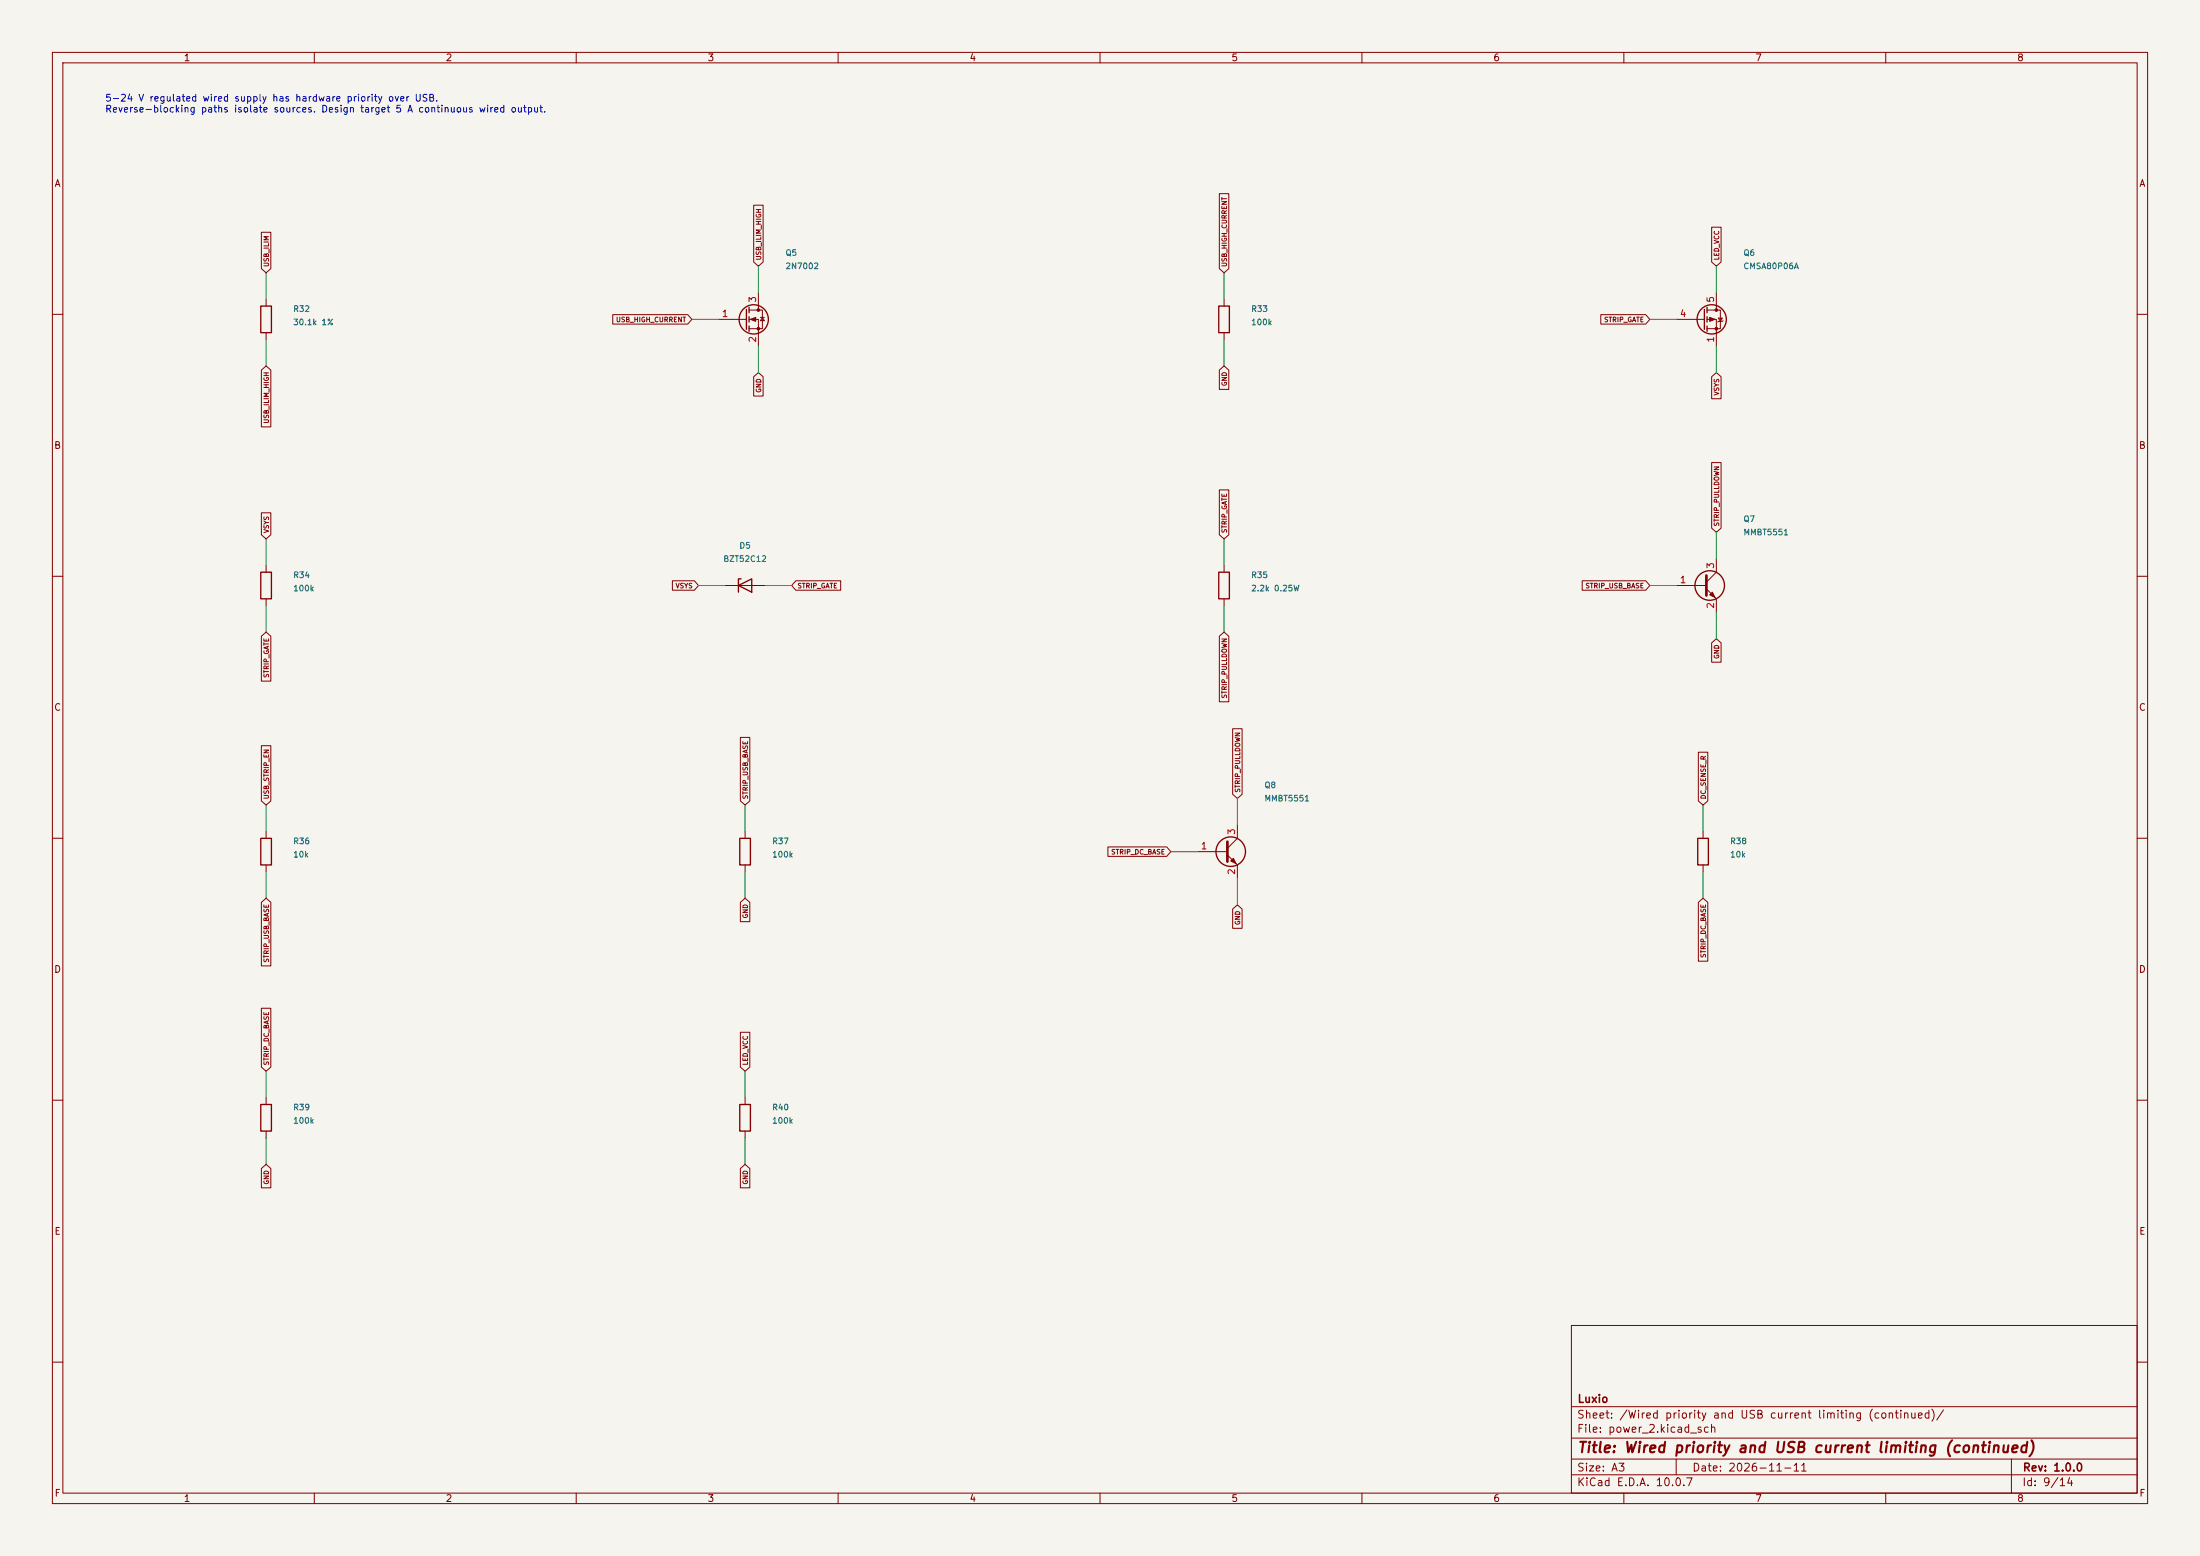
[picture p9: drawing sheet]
(kicad_sch (version 20250114) (generator "eeschema") (paper "A3")
(title_block (title "Wired priority and USB current limiting (continued)") (date "2026-11-11") (rev "1.0.0") (company "Luxio"))
(lib_symbols (symbol "Device:D_Zener" (pin_numbers (hide yes)) (pin_names (offset 1.016) (hide yes)) (exclude_from_sim no) (in_bom yes) (on_board yes) (in_pos_files yes) (duplicate_pin_numbers_are_jumpers no) (property "Reference" "D" (at 0 2.54 0) (show_name no) (do_not_autoplace no) (effects (font (size 1.27 1.27)))) (property "Value" "D_Zener" (at 0 -2.54 0) (show_name no) (do_not_autoplace no) (effects (font (size 1.27 1.27)))) (property "Footprint" "" (at 0 0 0) (show_name no) (do_not_autoplace no) (hide yes) (effects (font (size 1.27 1.27)))) (property "Datasheet" "" (at 0 0 0) (show_name no) (do_not_autoplace no) (hide yes) (effects (font (size 1.27 1.27)))) (property "Description" "Zener diode" (at 0 0 0) (show_name no) (do_not_autoplace no) (hide yes) (effects (font (size 1.27 1.27)))) (property "ki_keywords" "diode" (at 0 0 0) (show_name no) (do_not_autoplace no) (hide yes) (effects (font (size 1.27 1.27)))) (property "ki_fp_filters" "TO-???* *_Diode_* *SingleDiode* D_*" (at 0 0 0) (show_name no) (do_not_autoplace no) (hide yes) (effects (font (size 1.27 1.27)))) (symbol "D_Zener_0_1" (polyline (pts (xy -1.27 -1.27) (xy -1.27 1.27) (xy -0.762 1.27)) (stroke (width 0.254) (type default)) (fill (type none))) (polyline (pts (xy 1.27 0) (xy -1.27 0)) (stroke (width 0) (type default)) (fill (type none))) (polyline (pts (xy 1.27 -1.27) (xy 1.27 1.27) (xy -1.27 0) (xy 1.27 -1.27)) (stroke (width 0.254) (type default)) (fill (type none)))) (symbol "D_Zener_1_1" (pin passive line (at -3.81 0 0) (length 2.54) (name "K" (effects (font (size 1.27 1.27)))) (number "1" (effects (font (size 1.27 1.27))))) (pin passive line (at 3.81 0 180) (length 2.54) (name "A" (effects (font (size 1.27 1.27)))) (number "2" (effects (font (size 1.27 1.27)))))) (embedded_fonts no))
(symbol "Device:R" (pin_numbers (hide yes)) (pin_names (offset 0)) (exclude_from_sim no) (in_bom yes) (on_board yes) (in_pos_files yes) (duplicate_pin_numbers_are_jumpers no) (property "Reference" "R" (at 2.032 0 90) (show_name no) (do_not_autoplace no) (effects (font (size 1.27 1.27)))) (property "Value" "R" (at 0 0 90) (show_name no) (do_not_autoplace no) (effects (font (size 1.27 1.27)))) (property "Footprint" "" (at -1.778 0 90) (show_name no) (do_not_autoplace no) (hide yes) (effects (font (size 1.27 1.27)))) (property "Datasheet" "" (at 0 0 0) (show_name no) (do_not_autoplace no) (hide yes) (effects (font (size 1.27 1.27)))) (property "Description" "Resistor" (at 0 0 0) (show_name no) (do_not_autoplace no) (hide yes) (effects (font (size 1.27 1.27)))) (property "ki_keywords" "R res resistor" (at 0 0 0) (show_name no) (do_not_autoplace no) (hide yes) (effects (font (size 1.27 1.27)))) (property "ki_fp_filters" "R_*" (at 0 0 0) (show_name no) (do_not_autoplace no) (hide yes) (effects (font (size 1.27 1.27)))) (symbol "R_0_1" (rectangle (start -1.016 -2.54) (end 1.016 2.54) (stroke (width 0.254) (type default)) (fill (type none)))) (symbol "R_1_1" (pin passive line (at 0 3.81 270) (length 1.27) (name "" (effects (font (size 1.27 1.27)))) (number "1" (effects (font (size 1.27 1.27))))) (pin passive line (at 0 -3.81 90) (length 1.27) (name "" (effects (font (size 1.27 1.27)))) (number "2" (effects (font (size 1.27 1.27)))))) (embedded_fonts no))
(symbol "Transistor_BJT:MMBT5551L" (property "Reference" "Q" (at 5.08 1.905 0) (show_name no) (do_not_autoplace no) (effects (font (size 1.27 1.27)) (justify left))) (property "Value" "MMBT5551L" (at 5.08 0 0) (show_name no) (do_not_autoplace no) (effects (font (size 1.27 1.27)) (justify left))) (property "Footprint" "Package_TO_SOT_SMD:SOT-23" (at 5.08 -1.905 0) (show_name no) (do_not_autoplace no) (hide yes) (effects (font (size 1.27 1.27) (italic yes)) (justify left))) (property "Datasheet" "www.onsemi.com/pub/Collateral/MMBT5550LT1-D.PDF" (at 0 0 0) (show_name no) (do_not_autoplace no) (hide yes) (effects (font (size 1.27 1.27)) (justify left))) (property "Description" "0.6A Ic, 160V Vce, NPN Transistor, SOT-23" (at 0 0 0) (show_name no) (do_not_autoplace no) (hide yes) (effects (font (size 1.27 1.27)))) (property "ki_keywords" "NPN Transistor" (at 0 0 0) (show_name no) (do_not_autoplace no) (hide yes) (effects (font (size 1.27 1.27)))) (property "ki_fp_filters" "SOT?23*" (at 0 0 0) (show_name no) (do_not_autoplace no) (hide yes) (effects (font (size 1.27 1.27)))) (embedded_fonts no) (symbol "MMBT5551L_0_1" (polyline (pts (xy -2.54 0) (xy 0.635 0)) (stroke (width 0) (type default)) (fill (type none))) (polyline (pts (xy 0.635 1.905) (xy 0.635 -1.905)) (stroke (width 0.508) (type default)) (fill (type none))) (circle (center 1.27 0) (radius 2.8194) (stroke (width 0.254) (type default)) (fill (type none)))) (symbol "MMBT5551L_1_1" (polyline (pts (xy 0.635 0.635) (xy 2.54 2.54)) (stroke (width 0) (type default)) (fill (type none))) (polyline (pts (xy 0.635 -0.635) (xy 2.54 -2.54)) (stroke (width 0) (type default)) (fill (type none))) (polyline (pts (xy 1.27 -1.778) (xy 1.778 -1.27) (xy 2.286 -2.286) (xy 1.27 -1.778)) (stroke (width 0) (type default)) (fill (type outline))) (pin input line (at -5.08 0 0) (length 2.54) (name "B" (effects (font (size 1.27 1.27)))) (number "1" (effects (font (size 1.27 1.27))))) (pin passive line (at 2.54 -5.08 90) (length 2.54) (name "E" (effects (font (size 1.27 1.27)))) (number "2" (effects (font (size 1.27 1.27))))) (pin passive line (at 2.54 5.08 270) (length 2.54) (name "C" (effects (font (size 1.27 1.27)))) (number "3" (effects (font (size 1.27 1.27)))))) (pin_names (offset 0) (hide yes)))
(symbol "Transistor_FET:2N7002" (property "Reference" "Q" (at 5.08 1.905 0) (show_name no) (do_not_autoplace no) (effects (font (size 1.27 1.27)) (justify left))) (property "Value" "2N7002" (at 5.08 0 0) (show_name no) (do_not_autoplace no) (effects (font (size 1.27 1.27)) (justify left))) (property "Footprint" "Package_TO_SOT_SMD:SOT-23" (at 5.08 -1.905 0) (show_name no) (do_not_autoplace no) (hide yes) (effects (font (size 1.27 1.27) (italic yes)) (justify left))) (property "Datasheet" "https://www.onsemi.com/pub/Collateral/NDS7002A-D.PDF" (at 5.08 -3.81 0) (show_name no) (do_not_autoplace no) (hide yes) (effects (font (size 1.27 1.27)) (justify left))) (property "Description" "0.115A Id, 60V Vds, N-Channel MOSFET, SOT-23" (at 0 0 0) (show_name no) (do_not_autoplace no) (hide yes) (effects (font (size 1.27 1.27)))) (property "ki_keywords" "N-Channel Switching MOSFET" (at 0 0 0) (show_name no) (do_not_autoplace no) (hide yes) (effects (font (size 1.27 1.27)))) (property "ki_fp_filters" "SOT?23*" (at 0 0 0) (show_name no) (do_not_autoplace no) (hide yes) (effects (font (size 1.27 1.27)))) (embedded_fonts no) (symbol "2N7002_0_1" (polyline (pts (xy 0.254 1.905) (xy 0.254 -1.905)) (stroke (width 0.254) (type default)) (fill (type none))) (polyline (pts (xy 0.254 0) (xy -2.54 0)) (stroke (width 0) (type default)) (fill (type none))) (polyline (pts (xy 0.762 2.286) (xy 0.762 1.27)) (stroke (width 0.254) (type default)) (fill (type none))) (polyline (pts (xy 0.762 0.508) (xy 0.762 -0.508)) (stroke (width 0.254) (type default)) (fill (type none))) (polyline (pts (xy 0.762 -1.27) (xy 0.762 -2.286)) (stroke (width 0.254) (type default)) (fill (type none))) (polyline (pts (xy 0.762 -1.778) (xy 3.302 -1.778) (xy 3.302 1.778) (xy 0.762 1.778)) (stroke (width 0) (type default)) (fill (type none))) (polyline (pts (xy 1.016 0) (xy 2.032 0.381) (xy 2.032 -0.381) (xy 1.016 0)) (stroke (width 0) (type default)) (fill (type outline))) (circle (center 1.651 0) (radius 2.794) (stroke (width 0.254) (type default)) (fill (type none))) (polyline (pts (xy 2.54 2.54) (xy 2.54 1.778)) (stroke (width 0) (type default)) (fill (type none))) (circle (center 2.54 1.778) (radius 0.254) (stroke (width 0) (type default)) (fill (type outline))) (circle (center 2.54 -1.778) (radius 0.254) (stroke (width 0) (type default)) (fill (type outline))) (polyline (pts (xy 2.54 -2.54) (xy 2.54 0) (xy 0.762 0)) (stroke (width 0) (type default)) (fill (type none))) (polyline (pts (xy 2.921 0.381) (xy 3.683 0.381)) (stroke (width 0) (type default)) (fill (type none))) (polyline (pts (xy 3.302 0.381) (xy 2.921 -0.254) (xy 3.683 -0.254) (xy 3.302 0.381)) (stroke (width 0) (type default)) (fill (type none)))) (symbol "2N7002_1_1" (pin input line (at -5.08 0 0) (length 2.54) (name "G" (effects (font (size 1.27 1.27)))) (number "1" (effects (font (size 1.27 1.27))))) (pin passive line (at 2.54 -5.08 90) (length 2.54) (name "S" (effects (font (size 1.27 1.27)))) (number "2" (effects (font (size 1.27 1.27))))) (pin passive line (at 2.54 5.08 270) (length 2.54) (name "D" (effects (font (size 1.27 1.27)))) (number "3" (effects (font (size 1.27 1.27)))))) (pin_names (offset 0) (hide yes)))
(symbol "Transistor_FET:Si7141DP" (pin_names (hide yes)) (exclude_from_sim no) (in_bom yes) (on_board yes) (in_pos_files yes) (duplicate_pin_numbers_are_jumpers no) (property "Reference" "Q" (at 5.08 1.905 0) (show_name no) (do_not_autoplace no) (effects (font (size 1.27 1.27)) (justify left))) (property "Value" "Si7141DP" (at 5.08 0 0) (show_name no) (do_not_autoplace no) (effects (font (size 1.27 1.27)) (justify left))) (property "Footprint" "Package_SO:PowerPAK_SO-8_Single" (at 5.08 -1.905 0) (show_name no) (do_not_autoplace no) (hide yes) (effects (font (size 1.27 1.27) (italic yes)) (justify left))) (property "Datasheet" "https://www.vishay.com/docs/65596/si7141dp.pdf" (at 5.08 -3.81 0) (show_name no) (do_not_autoplace no) (hide yes) (effects (font (size 1.27 1.27)) (justify left))) (property "Description" "-60A Id, -20V Vds, 1.9 mOhm Ron, PowerPAK-8" (at 0 0 0) (show_name no) (do_not_autoplace no) (hide yes) (effects (font (size 1.27 1.27)))) (property "ki_keywords" "P-Channel MOSFET" (at 0 0 0) (show_name no) (do_not_autoplace no) (hide yes) (effects (font (size 1.27 1.27)))) (property "ki_fp_filters" "PowerPAK*SO*Single*" (at 0 0 0) (show_name no) (do_not_autoplace no) (hide yes) (effects (font (size 1.27 1.27)))) (symbol "Si7141DP_0_1" (polyline (pts (xy 0.254 1.905) (xy 0.254 -1.905)) (stroke (width 0.254) (type default)) (fill (type none))) (polyline (pts (xy 0.254 0) (xy -2.54 0)) (stroke (width 0) (type default)) (fill (type none))) (polyline (pts (xy 0.762 2.286) (xy 0.762 1.27)) (stroke (width 0.254) (type default)) (fill (type none))) (polyline (pts (xy 0.762 1.778) (xy 3.302 1.778) (xy 3.302 -1.778) (xy 0.762 -1.778)) (stroke (width 0) (type default)) (fill (type none))) (polyline (pts (xy 0.762 0.508) (xy 0.762 -0.508)) (stroke (width 0.254) (type default)) (fill (type none))) (polyline (pts (xy 0.762 -1.27) (xy 0.762 -2.286)) (stroke (width 0.254) (type default)) (fill (type none))) (circle (center 1.651 0) (radius 2.794) (stroke (width 0.254) (type default)) (fill (type none))) (polyline (pts (xy 2.286 0) (xy 1.27 0.381) (xy 1.27 -0.381) (xy 2.286 0)) (stroke (width 0) (type default)) (fill (type outline))) (polyline (pts (xy 2.54 2.54) (xy 2.54 1.778)) (stroke (width 0) (type default)) (fill (type none))) (circle (center 2.54 1.778) (radius 0.254) (stroke (width 0) (type default)) (fill (type outline))) (circle (center 2.54 -1.778) (radius 0.254) (stroke (width 0) (type default)) (fill (type outline))) (polyline (pts (xy 2.54 -2.54) (xy 2.54 0) (xy 0.762 0)) (stroke (width 0) (type default)) (fill (type none))) (polyline (pts (xy 2.794 -0.508) (xy 2.921 -0.381) (xy 3.683 -0.381) (xy 3.81 -0.254)) (stroke (width 0) (type default)) (fill (type none))) (polyline (pts (xy 3.302 -0.381) (xy 2.921 0.254) (xy 3.683 0.254) (xy 3.302 -0.381)) (stroke (width 0) (type default)) (fill (type none)))) (symbol "Si7141DP_1_1" (pin passive line (at 2.54 -5.08 90) (length 2.54) (name "S" (effects (font (size 1.27 1.27)))) (number "1" (effects (font (size 1.27 1.27))))) (pin passive line (at 2.54 -5.08 90) (length 2.54) (hide yes) (name "S" (effects (font (size 1.27 1.27)))) (number "2" (effects (font (size 1.27 1.27))))) (pin passive line (at 2.54 -5.08 90) (length 2.54) (hide yes) (name "S" (effects (font (size 1.27 1.27)))) (number "3" (effects (font (size 1.27 1.27))))) (pin input line (at -5.08 0 0) (length 2.54) (name "G" (effects (font (size 1.27 1.27)))) (number "4" (effects (font (size 1.27 1.27))))) (pin passive line (at 2.54 5.08 270) (length 2.54) (name "D" (effects (font (size 1.27 1.27)))) (number "5" (effects (font (size 1.27 1.27)))))) (embedded_fonts no))
(symbol "power:PWR_FLAG" (power global) (pin_numbers (hide yes)) (pin_names (offset 0) (hide yes)) (exclude_from_sim no) (in_bom yes) (on_board yes) (in_pos_files yes) (duplicate_pin_numbers_are_jumpers no) (property "Reference" "#FLG" (at 0 1.905 0) (show_name no) (do_not_autoplace no) (hide yes) (effects (font (size 1.27 1.27)))) (property "Value" "PWR_FLAG" (at 0 3.81 0) (show_name no) (do_not_autoplace no) (effects (font (size 1.27 1.27)))) (property "Footprint" "" (at 0 0 0) (show_name no) (do_not_autoplace no) (hide yes) (effects (font (size 1.27 1.27)))) (property "Datasheet" "" (at 0 0 0) (show_name no) (do_not_autoplace no) (hide yes) (effects (font (size 1.27 1.27)))) (property "Description" "Special symbol for telling ERC where power comes from" (at 0 0 0) (show_name no) (do_not_autoplace no) (hide yes) (effects (font (size 1.27 1.27)))) (property "ki_keywords" "flag power" (at 0 0 0) (show_name no) (do_not_autoplace no) (hide yes) (effects (font (size 1.27 1.27)))) (symbol "PWR_FLAG_0_0" (pin power_out line (at 0 0 90) (length 0) (name "" (effects (font (size 1.27 1.27)))) (number "1" (effects (font (size 1.27 1.27)))))) (symbol "PWR_FLAG_0_1" (polyline (pts (xy 0 0) (xy 0 1.27) (xy -1.016 1.905) (xy 0 2.54) (xy 1.016 1.905) (xy 0 1.27)) (stroke (width 0) (type default)) (fill (type none)))) (embedded_fonts no)))
(symbol (lib_id "Device:R") (at 50.8 60.96 0) (unit 1) (in_bom yes) (on_board yes) (dnp no)
(property "Reference" "R32" (at 55.879999999999995 58.96 0) (effects (font (size 1.1 1.1)) (justify left)))
(property "Value" "30.1k 1%" (at 55.879999999999995 61.5 0) (effects (font (size 1.1 1.1)) (justify left)))
(property "Footprint" "Resistor_SMD:R_0603_1608Metric" (at 55.879999999999995 64.04 0) (effects (font (size 1.1 1.1)) (justify left) (hide yes)))
(property "LCSC" "C23000" (at 55.879999999999995 66.58 0) (effects (font (size 1.1 1.1)) (justify left) (hide yes)))
(pin "1")
(pin "2"))
(wire (pts (xy 50.8 57.15) (xy 50.8 52.07)) (stroke (width 0.1524) (type default)))
(global_label "USB_ILIM" (shape input) (at 50.8 52.07 270.0) (effects (font (size 0.9 0.9)) (justify left)))
(wire (pts (xy 50.8 64.77) (xy 50.8 69.85)) (stroke (width 0.1524) (type default)))
(global_label "USB_ILIM_HIGH" (shape input) (at 50.8 69.85 90.0) (effects (font (size 0.9 0.9)) (justify right)))
(symbol (lib_id "Transistor_FET:2N7002") (at 142.24 60.96 0) (unit 1) (in_bom yes) (on_board yes) (dnp no)
(property "Reference" "Q5" (at 149.86 48.260000000000005 0) (effects (font (size 1.1 1.1)) (justify left)))
(property "Value" "2N7002" (at 149.86 50.800000000000004 0) (effects (font (size 1.1 1.1)) (justify left)))
(property "Footprint" "Package_TO_SOT_SMD:SOT-23" (at 149.86 53.34 0) (effects (font (size 1.1 1.1)) (justify left) (hide yes)))
(property "LCSC" "C8545" (at 149.86 55.88 0) (effects (font (size 1.1 1.1)) (justify left) (hide yes)))
(pin "1")
(pin "2")
(pin "3"))
(wire (pts (xy 137.16 60.96) (xy 132.08 60.96)) (stroke (width 0.1524) (type default)))
(global_label "USB_HIGH_CURRENT" (shape input) (at 132.08 60.96 0.0) (effects (font (size 0.9 0.9)) (justify right)))
(wire (pts (xy 144.78 66.04) (xy 144.78 71.12)) (stroke (width 0.1524) (type default)))
(global_label "GND" (shape input) (at 144.78 71.12 90.0) (effects (font (size 0.9 0.9)) (justify right)))
(wire (pts (xy 144.78 55.88) (xy 144.78 50.8)) (stroke (width 0.1524) (type default)))
(global_label "USB_ILIM_HIGH" (shape input) (at 144.78 50.8 270.0) (effects (font (size 0.9 0.9)) (justify left)))
(symbol (lib_id "Device:R") (at 233.68 60.96 0) (unit 1) (in_bom yes) (on_board yes) (dnp no)
(property "Reference" "R33" (at 238.76000000000002 58.96 0) (effects (font (size 1.1 1.1)) (justify left)))
(property "Value" "100k" (at 238.76000000000002 61.5 0) (effects (font (size 1.1 1.1)) (justify left)))
(property "Footprint" "Resistor_SMD:R_0603_1608Metric" (at 238.76000000000002 64.04 0) (effects (font (size 1.1 1.1)) (justify left) (hide yes)))
(property "LCSC" "C25803" (at 238.76000000000002 66.58 0) (effects (font (size 1.1 1.1)) (justify left) (hide yes)))
(pin "1")
(pin "2"))
(wire (pts (xy 233.68 57.15) (xy 233.68 52.07)) (stroke (width 0.1524) (type default)))
(global_label "USB_HIGH_CURRENT" (shape input) (at 233.68 52.07 270.0) (effects (font (size 0.9 0.9)) (justify left)))
(wire (pts (xy 233.68 64.77) (xy 233.68 69.85)) (stroke (width 0.1524) (type default)))
(global_label "GND" (shape input) (at 233.68 69.85 90.0) (effects (font (size 0.9 0.9)) (justify right)))
(symbol (lib_id "Transistor_FET:Si7141DP") (at 325.12 60.96 0) (unit 1) (in_bom yes) (on_board yes) (dnp no)
(property "Reference" "Q6" (at 332.74 48.260000000000005 0) (effects (font (size 1.1 1.1)) (justify left)))
(property "Value" "CMSA80P06A" (at 332.74 50.800000000000004 0) (effects (font (size 1.1 1.1)) (justify left)))
(property "Footprint" "LX0001:CMSA80P06A_DFN5x6" (at 332.74 53.34 0) (effects (font (size 1.1 1.1)) (justify left) (hide yes)))
(property "LCSC" "C22364965" (at 332.74 55.88 0) (effects (font (size 1.1 1.1)) (justify left) (hide yes)))
(pin "1")
(pin "2")
(pin "3")
(pin "4")
(pin "5"))
(wire (pts (xy 327.66 66.04) (xy 327.66 71.12)) (stroke (width 0.1524) (type default)))
(global_label "VSYS" (shape input) (at 327.66 71.12 90.0) (effects (font (size 0.9 0.9)) (justify right)))
(wire (pts (xy 320.04 60.96) (xy 314.96 60.96)) (stroke (width 0.1524) (type default)))
(global_label "STRIP_GATE" (shape input) (at 314.96 60.96 0.0) (effects (font (size 0.9 0.9)) (justify right)))
(wire (pts (xy 327.66 55.88) (xy 327.66 50.8)) (stroke (width 0.1524) (type default)))
(global_label "LED_VCC" (shape input) (at 327.66 50.8 270.0) (effects (font (size 0.9 0.9)) (justify left)))
(symbol (lib_id "Device:R") (at 50.8 111.75999999999999 0) (unit 1) (in_bom yes) (on_board yes) (dnp no)
(property "Reference" "R34" (at 55.879999999999995 109.75999999999999 0) (effects (font (size 1.1 1.1)) (justify left)))
(property "Value" "100k" (at 55.879999999999995 112.3 0) (effects (font (size 1.1 1.1)) (justify left)))
(property "Footprint" "Resistor_SMD:R_0603_1608Metric" (at 55.879999999999995 114.83999999999999 0) (effects (font (size 1.1 1.1)) (justify left) (hide yes)))
(property "LCSC" "C25803" (at 55.879999999999995 117.38 0) (effects (font (size 1.1 1.1)) (justify left) (hide yes)))
(pin "1")
(pin "2"))
(wire (pts (xy 50.8 107.94999999999999) (xy 50.8 102.87)) (stroke (width 0.1524) (type default)))
(global_label "VSYS" (shape input) (at 50.8 102.87 270.0) (effects (font (size 0.9 0.9)) (justify left)))
(wire (pts (xy 50.8 115.57) (xy 50.8 120.65)) (stroke (width 0.1524) (type default)))
(global_label "STRIP_GATE" (shape input) (at 50.8 120.65 90.0) (effects (font (size 0.9 0.9)) (justify right)))
(symbol (lib_id "Device:D_Zener") (at 142.24 111.75999999999999 0) (unit 1) (in_bom yes) (on_board yes) (dnp no)
(property "Reference" "D5" (at 142.24 104.13999999999999 0) (effects (font (size 1.1 1.1))))
(property "Value" "BZT52C12" (at 142.24 106.67999999999999 0) (effects (font (size 1.1 1.1))))
(property "Footprint" "Diode_SMD:D_SOD-123" (at 142.24 109.21999999999998 0) (effects (font (size 1.1 1.1)) (hide yes)))
(property "LCSC" "C43491" (at 142.24 111.75999999999999 0) (effects (font (size 1.1 1.1)) (hide yes)))
(pin "1")
(pin "2"))
(wire (pts (xy 138.43 111.75999999999999) (xy 133.35 111.76)) (stroke (width 0.1524) (type default)))
(global_label "VSYS" (shape input) (at 133.35 111.76 0.0) (effects (font (size 0.9 0.9)) (justify right)))
(wire (pts (xy 146.05 111.75999999999999) (xy 151.13 111.76)) (stroke (width 0.1524) (type default)))
(global_label "STRIP_GATE" (shape input) (at 151.13 111.76 180.0) (effects (font (size 0.9 0.9)) (justify left)))
(symbol (lib_id "Device:R") (at 233.68 111.75999999999999 0) (unit 1) (in_bom yes) (on_board yes) (dnp no)
(property "Reference" "R35" (at 238.76000000000002 109.75999999999999 0) (effects (font (size 1.1 1.1)) (justify left)))
(property "Value" "2.2k 0.25W" (at 238.76000000000002 112.3 0) (effects (font (size 1.1 1.1)) (justify left)))
(property "Footprint" "Resistor_SMD:R_1206_3216Metric" (at 238.76000000000002 114.83999999999999 0) (effects (font (size 1.1 1.1)) (justify left) (hide yes)))
(property "LCSC" "C17948" (at 238.76000000000002 117.38 0) (effects (font (size 1.1 1.1)) (justify left) (hide yes)))
(pin "1")
(pin "2"))
(wire (pts (xy 233.68 107.94999999999999) (xy 233.68 102.87)) (stroke (width 0.1524) (type default)))
(global_label "STRIP_GATE" (shape input) (at 233.68 102.87 270.0) (effects (font (size 0.9 0.9)) (justify left)))
(wire (pts (xy 233.68 115.57) (xy 233.68 120.65)) (stroke (width 0.1524) (type default)))
(global_label "STRIP_PULLDOWN" (shape input) (at 233.68 120.65 90.0) (effects (font (size 0.9 0.9)) (justify right)))
(symbol (lib_id "Transistor_BJT:MMBT5551L") (at 325.12 111.75999999999999 0) (unit 1) (in_bom yes) (on_board yes) (dnp no)
(property "Reference" "Q7" (at 332.74 99.05999999999999 0) (effects (font (size 1.1 1.1)) (justify left)))
(property "Value" "MMBT5551" (at 332.74 101.6 0) (effects (font (size 1.1 1.1)) (justify left)))
(property "Footprint" "Package_TO_SOT_SMD:SOT-23" (at 332.74 104.13999999999999 0) (effects (font (size 1.1 1.1)) (justify left) (hide yes)))
(property "LCSC" "C2145" (at 332.74 106.67999999999999 0) (effects (font (size 1.1 1.1)) (justify left) (hide yes)))
(pin "1")
(pin "2")
(pin "3"))
(wire (pts (xy 320.04 111.75999999999999) (xy 314.96 111.76)) (stroke (width 0.1524) (type default)))
(global_label "STRIP_USB_BASE" (shape input) (at 314.96 111.76 0.0) (effects (font (size 0.9 0.9)) (justify right)))
(wire (pts (xy 327.66 116.83999999999999) (xy 327.66 121.92)) (stroke (width 0.1524) (type default)))
(global_label "GND" (shape input) (at 327.66 121.92 90.0) (effects (font (size 0.9 0.9)) (justify right)))
(wire (pts (xy 327.66 106.67999999999999) (xy 327.66 101.6)) (stroke (width 0.1524) (type default)))
(global_label "STRIP_PULLDOWN" (shape input) (at 327.66 101.6 270.0) (effects (font (size 0.9 0.9)) (justify left)))
(symbol (lib_id "Device:R") (at 50.8 162.56 0) (unit 1) (in_bom yes) (on_board yes) (dnp no)
(property "Reference" "R36" (at 55.879999999999995 160.56 0) (effects (font (size 1.1 1.1)) (justify left)))
(property "Value" "10k" (at 55.879999999999995 163.1 0) (effects (font (size 1.1 1.1)) (justify left)))
(property "Footprint" "Resistor_SMD:R_0603_1608Metric" (at 55.879999999999995 165.64000000000001 0) (effects (font (size 1.1 1.1)) (justify left) (hide yes)))
(property "LCSC" "C25804" (at 55.879999999999995 168.18 0) (effects (font (size 1.1 1.1)) (justify left) (hide yes)))
(pin "1")
(pin "2"))
(wire (pts (xy 50.8 158.75) (xy 50.8 153.67)) (stroke (width 0.1524) (type default)))
(global_label "USB_STRIP_EN" (shape input) (at 50.8 153.67 270.0) (effects (font (size 0.9 0.9)) (justify left)))
(wire (pts (xy 50.8 166.37) (xy 50.8 171.45)) (stroke (width 0.1524) (type default)))
(global_label "STRIP_USB_BASE" (shape input) (at 50.8 171.45 90.0) (effects (font (size 0.9 0.9)) (justify right)))
(symbol (lib_id "Device:R") (at 142.24 162.56 0) (unit 1) (in_bom yes) (on_board yes) (dnp no)
(property "Reference" "R37" (at 147.32000000000002 160.56 0) (effects (font (size 1.1 1.1)) (justify left)))
(property "Value" "100k" (at 147.32000000000002 163.1 0) (effects (font (size 1.1 1.1)) (justify left)))
(property "Footprint" "Resistor_SMD:R_0603_1608Metric" (at 147.32000000000002 165.64000000000001 0) (effects (font (size 1.1 1.1)) (justify left) (hide yes)))
(property "LCSC" "C25803" (at 147.32000000000002 168.18 0) (effects (font (size 1.1 1.1)) (justify left) (hide yes)))
(pin "1")
(pin "2"))
(wire (pts (xy 142.24 158.75) (xy 142.24 153.67)) (stroke (width 0.1524) (type default)))
(global_label "STRIP_USB_BASE" (shape input) (at 142.24 153.67 270.0) (effects (font (size 0.9 0.9)) (justify left)))
(wire (pts (xy 142.24 166.37) (xy 142.24 171.45)) (stroke (width 0.1524) (type default)))
(global_label "GND" (shape input) (at 142.24 171.45 90.0) (effects (font (size 0.9 0.9)) (justify right)))
(symbol (lib_id "Transistor_BJT:MMBT5551L") (at 233.68 162.56 0) (unit 1) (in_bom yes) (on_board yes) (dnp no)
(property "Reference" "Q8" (at 241.3 149.86 0) (effects (font (size 1.1 1.1)) (justify left)))
(property "Value" "MMBT5551" (at 241.3 152.4 0) (effects (font (size 1.1 1.1)) (justify left)))
(property "Footprint" "Package_TO_SOT_SMD:SOT-23" (at 241.3 154.94000000000003 0) (effects (font (size 1.1 1.1)) (justify left) (hide yes)))
(property "LCSC" "C2145" (at 241.3 157.48000000000002 0) (effects (font (size 1.1 1.1)) (justify left) (hide yes)))
(pin "1")
(pin "2")
(pin "3"))
(wire (pts (xy 228.6 162.56) (xy 223.52 162.56)) (stroke (width 0.1524) (type default)))
(global_label "STRIP_DC_BASE" (shape input) (at 223.52 162.56 0.0) (effects (font (size 0.9 0.9)) (justify right)))
(wire (pts (xy 236.22 167.64000000000001) (xy 236.22 172.72)) (stroke (width 0.1524) (type default)))
(global_label "GND" (shape input) (at 236.22 172.72 90.0) (effects (font (size 0.9 0.9)) (justify right)))
(wire (pts (xy 236.22 157.48) (xy 236.22 152.4)) (stroke (width 0.1524) (type default)))
(global_label "STRIP_PULLDOWN" (shape input) (at 236.22 152.4 270.0) (effects (font (size 0.9 0.9)) (justify left)))
(symbol (lib_id "Device:R") (at 325.12 162.56 0) (unit 1) (in_bom yes) (on_board yes) (dnp no)
(property "Reference" "R38" (at 330.2 160.56 0) (effects (font (size 1.1 1.1)) (justify left)))
(property "Value" "10k" (at 330.2 163.1 0) (effects (font (size 1.1 1.1)) (justify left)))
(property "Footprint" "Resistor_SMD:R_0603_1608Metric" (at 330.2 165.64000000000001 0) (effects (font (size 1.1 1.1)) (justify left) (hide yes)))
(property "LCSC" "C25804" (at 330.2 168.18 0) (effects (font (size 1.1 1.1)) (justify left) (hide yes)))
(pin "1")
(pin "2"))
(wire (pts (xy 325.12 158.75) (xy 325.12 153.67)) (stroke (width 0.1524) (type default)))
(global_label "DC_SENSE_R" (shape input) (at 325.12 153.67 270.0) (effects (font (size 0.9 0.9)) (justify left)))
(wire (pts (xy 325.12 166.37) (xy 325.12 171.45)) (stroke (width 0.1524) (type default)))
(global_label "STRIP_DC_BASE" (shape input) (at 325.12 171.45 90.0) (effects (font (size 0.9 0.9)) (justify right)))
(symbol (lib_id "Device:R") (at 50.8 213.35999999999999 0) (unit 1) (in_bom yes) (on_board yes) (dnp no)
(property "Reference" "R39" (at 55.879999999999995 211.35999999999999 0) (effects (font (size 1.1 1.1)) (justify left)))
(property "Value" "100k" (at 55.879999999999995 213.89999999999998 0) (effects (font (size 1.1 1.1)) (justify left)))
(property "Footprint" "Resistor_SMD:R_0603_1608Metric" (at 55.879999999999995 216.44 0) (effects (font (size 1.1 1.1)) (justify left) (hide yes)))
(property "LCSC" "C25803" (at 55.879999999999995 218.98 0) (effects (font (size 1.1 1.1)) (justify left) (hide yes)))
(pin "1")
(pin "2"))
(wire (pts (xy 50.8 209.54999999999998) (xy 50.8 204.47)) (stroke (width 0.1524) (type default)))
(global_label "STRIP_DC_BASE" (shape input) (at 50.8 204.47 270.0) (effects (font (size 0.9 0.9)) (justify left)))
(wire (pts (xy 50.8 217.17) (xy 50.8 222.25)) (stroke (width 0.1524) (type default)))
(global_label "GND" (shape input) (at 50.8 222.25 90.0) (effects (font (size 0.9 0.9)) (justify right)))
(symbol (lib_id "Device:R") (at 142.24 213.35999999999999 0) (unit 1) (in_bom yes) (on_board yes) (dnp no)
(property "Reference" "R40" (at 147.32000000000002 211.35999999999999 0) (effects (font (size 1.1 1.1)) (justify left)))
(property "Value" "100k" (at 147.32000000000002 213.89999999999998 0) (effects (font (size 1.1 1.1)) (justify left)))
(property "Footprint" "Resistor_SMD:R_0603_1608Metric" (at 147.32000000000002 216.44 0) (effects (font (size 1.1 1.1)) (justify left) (hide yes)))
(property "LCSC" "C25803" (at 147.32000000000002 218.98 0) (effects (font (size 1.1 1.1)) (justify left) (hide yes)))
(pin "1")
(pin "2"))
(wire (pts (xy 142.24 209.54999999999998) (xy 142.24 204.47)) (stroke (width 0.1524) (type default)))
(global_label "LED_VCC" (shape input) (at 142.24 204.47 270.0) (effects (font (size 0.9 0.9)) (justify left)))
(wire (pts (xy 142.24 217.17) (xy 142.24 222.25)) (stroke (width 0.1524) (type default)))
(global_label "GND" (shape input) (at 142.24 222.25 90.0) (effects (font (size 0.9 0.9)) (justify right)))
(text "5-24 V regulated wired supply has hardware priority over USB.\nReverse-blocking paths isolate sources. Design target 5 A continuous wired output." (at 20 20 0) (effects (font (size 1.3 1.3)) (justify left)))
(embedded_fonts no))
